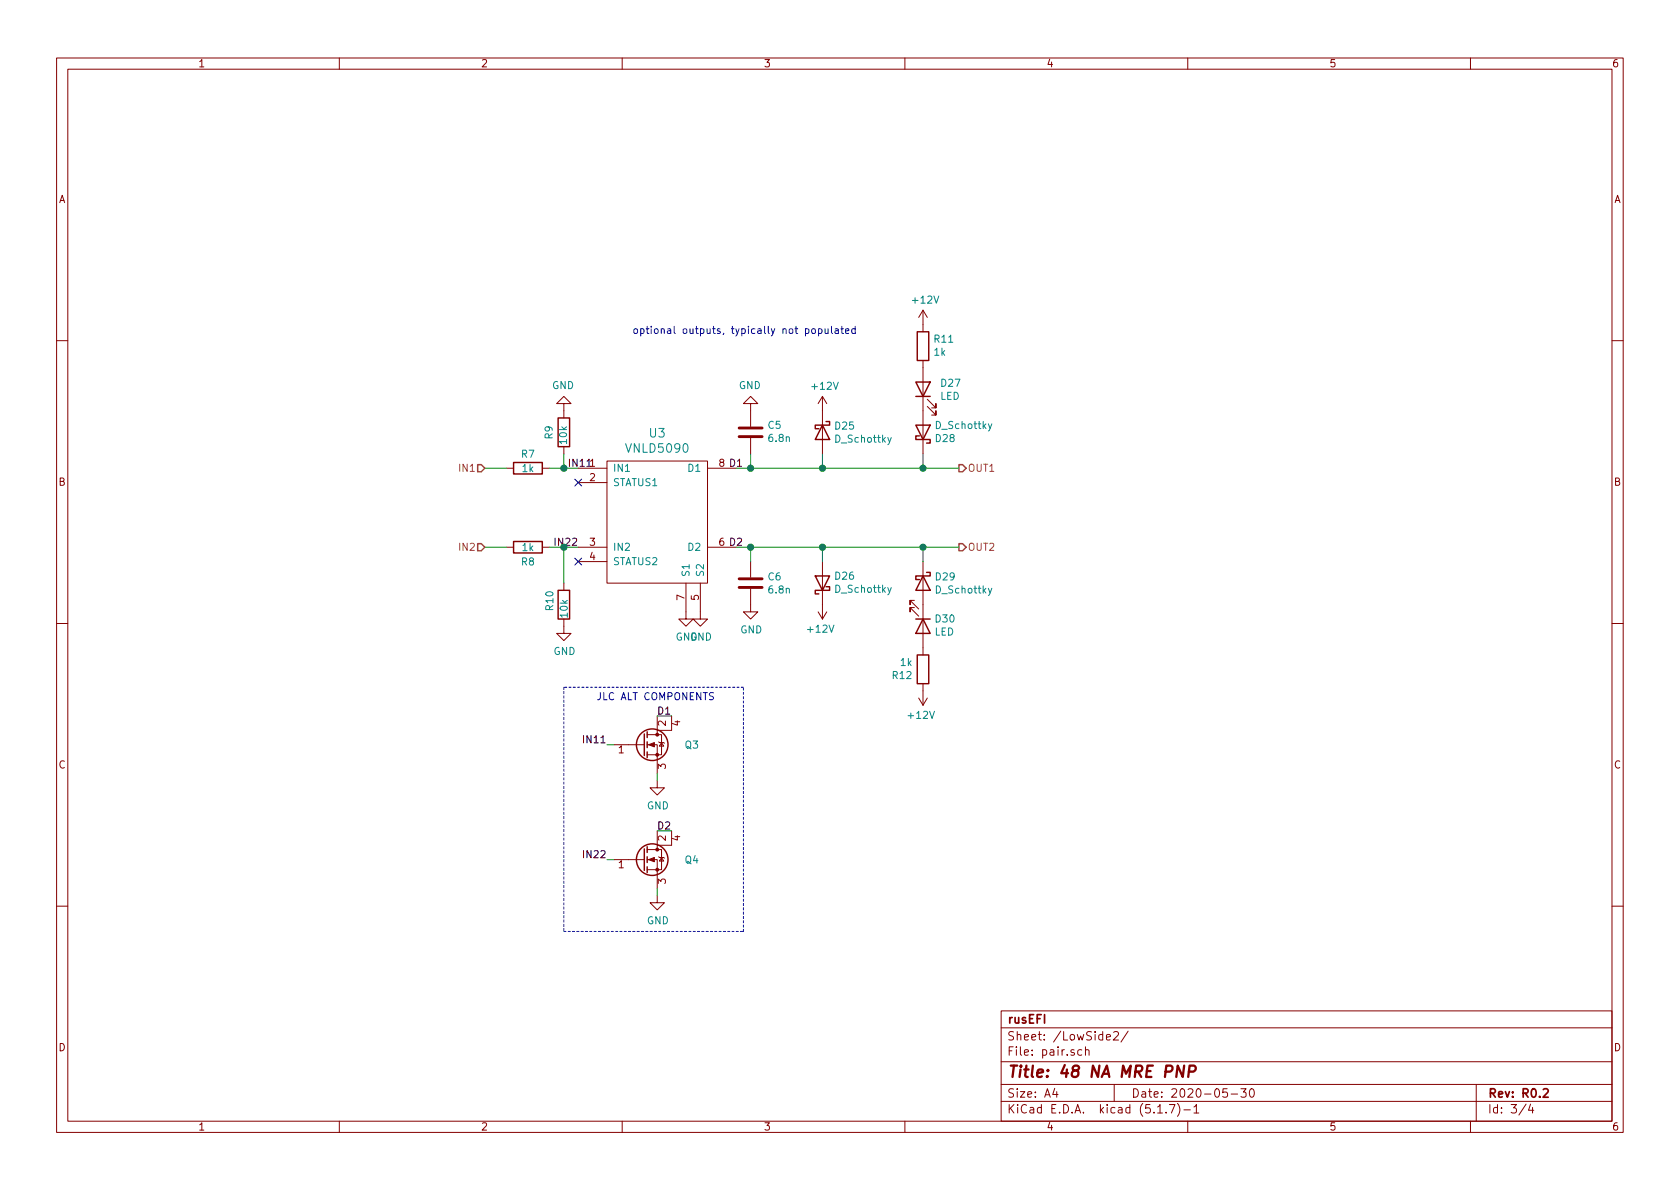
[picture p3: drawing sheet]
<svg xmlns="http://www.w3.org/2000/svg" width="297mm" height="210mm" viewBox="0 0 297 210" stroke-linecap="round" stroke-linejoin="round" font-family="sans-serif">
<g fill="none" stroke="#840000" stroke-width=".18">
<path d="M10 10.3h277v189.9h-277zM12 12.2h273v186.1h-273zM60 10.3v1.9M110 10.3v1.9M160 10.3v1.9M210 10.3v1.9M260 10.3v1.9M163.2 54.9v3.8M163.2 54.9l-.8 1.2M163.2 54.9l.8 1.2M10 60.2h2M99.7 71.4h1.3l-1.3-1.3-1.3 1.3h1.3v2.5"/>
<path d="M99.7 79v1.3M132.7 71.4h1.3l-1.3-1.3-1.3 1.3h1.3v4M132.7 77.5v2.8M145.4 70.1v10.2M145.4 70.1l-.7 1.3M145.4 70.1l.8 1.3M163.2 63.7v16.6M164 71.9l1.5 1.5v-.8v.8h-.8M164 70.6l1.5 1.5v-.7v.7h-.8M285 60.2h2M89.5 82.8h1.3M89.5 96.8h1.3"/>
<path d="M95.9 82.8h1.3M95.9 96.8h1.3M102.2 82.8h5.1M102.2 85.3h5.1M102.2 96.8h5.1M102.2 99.3h5.1M107.3 81.5h17.8v21.6h-17.8zM125.1 82.8h5.1M125.1 96.8h5.1M132.7 99.3v2.8M145.4 99.3v10.2M163.2 99.3v16.5"/>
<path d="M10 110.3h2M99.7 109.5v2.5h1.3l-1.3 1.3-1.3-1.3h1.3M99.7 103.1v1.3M121.3 103.1v6.4h1.3l-1.3 1.2-1.3-1.2h1.3M123.8 103.1v6.4h1.3l-1.3 1.2-1.2-1.2h1.2M132.7 104.1v4.1h1.3l-1.3 1.3-1.3-1.3h1.3M144.7 108.2l.7 1.3M146.2 108.2l-.8 1.3M161.7 106.2h-.8v.7v-.7l1.5 1.5M161.7 107.4h-.8v.8v-.8l1.5 1.6M285 110.3h2M108.6 131.7h5.3"/>
<path d="M114.4 131.7h1.8v5.1M114.4 129.9h2.6v3.6h-2.6M116.2 138v1.3h1.3l-1.3 1.3-1.3-1.3h1.3M116.2 126.6v2.6M116.5 131.2l.1 .1h.7l.2 .1M117 131.3l.3 .6h-.7zM118.7 126.6v2.6h-2.5v.7M162.4 123.4l.8 1.3M163.2 120.9v3.8M164 123.4l-.8 1.3M108.6 152h5.3M114.4 152h1.8v5.1"/>
<path d="M114.4 150.2h2.6v3.6h-2.6M116.2 158.4v1.2h1.3l-1.3 1.3-1.3-1.3h1.3M116.2 146.9v2.6M116.5 151.5l.1 .1h.7l.2 .2M117 151.6l.3 .7h-.7zM118.7 146.9v2.6h-2.5v.7M10 160.2h2M177 178.8h108v19.5h-108zM285 160.2h2M60 198.3v1.9M110 198.3v1.9M160 198.3v1.9"/>
<path d="M177 194.8h108M177 191.8h108M177 187.8h108M177 181.8h108M186.5 192.5l-.4 1h1M186.8 193v1M191.3 185.7l-.5-.1-.2 .3v.6l.2 .1 .5-.1M191.9 185.7h.1a.37 .37 0 0 1 .6 .1v.8M191.9 185.1v1.5M195.6 183.4l.7-.1v-.3l-.5-.1-.2 .2 .1 .7h.6M196.9 182.6l.2-.2h.4l.3 .4-1 1.1h1M197 191.8v3"/>
<path d="M199.5 182.3l-1.3 2M204.7 196.8h.8M206.2 196.7v.1M206.8 195.3h.9l-.6 1.5M208.2 195.1a1.71 1.71 0 0 1 0 2.3M209.3 196.3h1.2M210 198.3v1.9M211.1 195.8l.4-.5v1.5M211.1 196.8h.9M217 192.5h-.7l-.1 .7 .2-.1 .5 .1 .1 .2v.5l-.2 .1-.6-.1M217.7 193.5h1.1M219.4 192.5h.9l-.5 .6 .5 .1v.7l-.3 .1-.6-.1"/>
<path d="M221.1 192.6l.2-.1a.8 .8 0 0 1 .5 .8 .8 .8 0 0 1-.5 .7 1 1 0 0 1-.2-1.4zM260 198.3v1.9M261 191.8v6.5M269.8 195.2l-1.2 2M270.6 195.2l-.3 1.1h.9M271 195.8v1"/>
</g>
<path d="M272.9 192.7l.2-.2h.4l.2 .5-.9 1h.9" fill="none" stroke="#840000" stroke-width=".3"/>
<path d="M209.4 188.4l-.3 2-.9-2-.2 2M210.2 189.5h.8a.56 .56 0 0 0 .4-.5 .56 .56 0 0 0-.3-.6h-.8l-.2 2" fill="none" stroke="#840000" stroke-width=".41"/>
<g fill="none" stroke="#840000" stroke-width=".25">
<path d="M162.2 58.7h2v5h-2zM98.7 73.9h2v5.1h-2zM145.4 75.2l1.3 2.5h-2.6zM146 74.5h.7v.7h-2.6v.6h.7M161.9 67.6h2.6l-1.3 2.5zM161.9 75.2h2.6l-1.3 2.5zM161.9 70.1h2.6M162.6 77.1h-.7v.6h2.6v.7h-.7M90.8 95.8h5.1v2h-5.1zM90.8 81.8h5.1v2h-5.1zM98.7 104.4h2v5.1h-2zM144.1 101.8h2.6l-1.3 2.6z"/>
<path d="M146 103.8h.7v.6h-2.6v.6h.7M161.9 109.5h2.6M162.2 115.8h2v5.1h-2zM163.2 101.8l1.3 2.6h-2.6zM163.2 109.5l1.3 2.5h-2.6zM163.8 101.2h.7v.6h-2.6v.7h.7M113.9 129.8v3.8M114.4 129.4v1M114.4 131.2v1M114.4 133v1M113.9 150.1v3.8M114.4 149.7v1"/>
<path d="M114.4 151.5v1M114.4 153.3v1"/>
<circle cx="115.3" cy="131.7" r="2.79"/>
<circle cx="115.3" cy="152" r="2.79"/>
</g>
<g fill="#840000" stroke="#840000" stroke-width=".18">
<path d="M114.7 152l1-.4v.8z"/>
<path d="M114.7 131.7l1-.4v.8z"/>
<circle cx="116.2" cy="153.8" r=".25"/>
<circle cx="116.2" cy="150.2" r=".25"/>
<circle cx="116.2" cy="133.5" r=".25"/>
<circle cx="116.2" cy="129.9" r=".25"/>
</g>
<path d="M157.6 77.4l-.5 1.1-.1 .1M175.4 74.9l-.5 1.2-.1 .1M157.6 103.9l-.5 1.1-.1 .2M175.4 104l-.5 1.2-.1 .1" fill="none" stroke="#008484" stroke-width=".18"/>
<path d="M130.7 75.7h4M130.7 77.2h4M130.7 103.9h4M130.7 102.4h4" fill="none" stroke="#840000" stroke-width=".51"/>
<path d="M99.7 121.5v43.2M131.4 121.5h-31.7M99.7 164.7h31.7M131.4 164.7v-43.2" fill="none" stroke="#0000c2" stroke-width=".18" stroke-dasharray=".4 .4"/>
<g fill="none" stroke="#008400" stroke-width=".18">
<path d="M85.7 82.8h3.8M85.7 96.8h3.8M97.2 82.8h5M97.2 96.8h5M99.7 80.3v2.5M99.7 96.8v6.3M130.2 82.8h39.3M130.2 96.8h39.3M132.7 80.3v2.5M132.7 96.8v2.5M145.4 80.3v2.5M145.4 96.8v2.5"/>
<path d="M163.2 80.3v2.5M163.2 96.8v2.5M107.3 131.7h1.3M116.2 136.8v1.2M107.3 152h1.3M116.2 157.1v1.3"/>
</g>
<path d="M84.5 96.1h.6l.6 .7-.6 .6h-.6zM84.5 82.2h.6l.6 .6-.6 .6h-.6zM169.5 82.2h.7l.6 .6-.6 .6h-.7zM169.5 96.1h.7l.6 .7-.6 .6h-.7z" fill="none" stroke="#848400" stroke-width=".25"/>
<g fill="none" stroke="#0000c2" stroke-width=".18">
<path d="M143.6 58.2l.3-.1 .2 .2v.6l-.3 .1-.3-.3zM144.7 58.2l.4-.1 .2 .3-.1 .5h-.5M144.7 58.1v1.3M145.9 58.1v.8l.3 .1 .2-.2M146.4 58.1v.9M147 57.7v1.1l.2 .2M147.7 58.2h.5v.8M148.2 58.4l-.4 .1-.2 .2 .1 .2h.5M148.7 58.1h.4M148.8 57.7v1.1l.3 .2M149.5 58.5l.6-.1-.1-.2-.3-.1-.2 .2 .1 .6h.4M151.2 58.2l-.4-.1-.2 .3 .1 .5h.5"/>
<path d="M151.2 57.7v1.3M126.2 122.5h-.5l-.2 .1-.1 .2 .2 .2 .4 .2 .2 .3-.3 .2h-.5"/>
</g>
<g fill="#008400" stroke="#008400" stroke-width=".25">
<circle cx="99.7" cy="82.8" r=".51"/>
<circle cx="163.2" cy="82.8" r=".51"/>
<circle cx="99.7" cy="96.8" r=".51"/>
<circle cx="163.2" cy="96.8" r=".51"/>
<circle cx="145.4" cy="96.8" r=".51"/>
<circle cx="145.4" cy="82.8" r=".51"/>
<circle cx="132.7" cy="82.8" r=".51"/>
<circle cx="132.7" cy="96.8" r=".51"/>
</g>
<path d="M101.6 84.7l1.2 1.2M101.6 98.7l1.2 1.2M102.8 84.7l-1.2 1.2M102.8 98.7l-1.2 1.2" fill="none" stroke="#000084" stroke-width=".18"/>
<text font-size="2.8" fill="#840000" x="178" y="190.5">Title: 48 NA MRE PNP</text>
<g font-size="2.1" fill="#008484">
<text x="114.9" y="77.4">U3</text>
<text x="111" y="80.1">VNLD5090</text>
</g>
<g font-size="2.1" fill="#840000">
<text x="178" y="184">Sheet: /LowSide2/</text>
<text x="178" y="181">rusEFI</text>
<text x="178" y="186.7">File: pair.sch</text>
<text x="178" y="196.9">KiCad E.D.A. kicad (5.1.7)-1</text>
<text x="178" y="194.1">Size: A4</text>
<text x="200" y="194.1">Date: 2020-05-30</text>
<text x="263" y="194.1">Rev: R0.2</text>
<text x="263" y="196.9">Id: 3/4</text>
</g>
<g font-size="1.8" fill="#840000">
<text x="35" y="11.9">1</text>
<text x="85" y="11.9">2</text>
<text x="135" y="11.9">3</text>
<text x="185" y="11.9">4</text>
<text x="235" y="11.9">5</text>
<text x="285" y="11.9">6</text>
<text x="10.4" y="35.9">A</text>
<text x="285.4" y="35.9">A</text>
<text x="10.4" y="85.9">B</text>
<text x="104.3" y="85.1">2</text>
<text x="285.4" y="85.9">B</text>
<text x="104.3" y="96.5">3</text>
<text x="104.3" y="99.1">4</text>
<text x="121" y="106.1" transform="rotate(-90 121 106.1)">7</text>
<text x="123.6" y="106.1" transform="rotate(-90 123.6 106.1)">5</text>
<text x="117.7" y="128.4" transform="rotate(-90 117.7 128.4)">2</text>
<text x="120.3" y="128.4" transform="rotate(-90 120.3 128.4)">4</text>
<text x="10.4" y="135.9">C</text>
<text x="109.4" y="133.2">1</text>
<text x="117.7" y="136" transform="rotate(-90 117.7 136)">3</text>
<text x="285.4" y="135.9">C</text>
<text x="117.7" y="148.7" transform="rotate(-90 117.7 148.7)">2</text>
<text x="120.3" y="148.7" transform="rotate(-90 120.3 148.7)">4</text>
<text x="109.4" y="153.5">1</text>
<text x="117.7" y="156.3" transform="rotate(-90 117.7 156.3)">3</text>
<text x="10.4" y="185.9">D</text>
<text x="285.4" y="185.9">D</text>
<text x="35" y="199.9">1</text>
<text x="85" y="199.9">2</text>
<text x="135" y="199.9">3</text>
<text x="185" y="199.9">4</text>
<text x="235" y="199.9">5</text>
<text x="285" y="199.9">6</text>
</g>
<g font-size="1.8" fill="#008484">
<text x="161.5" y="53.7">+12V</text>
<text x="165.2" y="62.9">1k</text>
<text x="165.3" y="60.6">R11</text>
<text x="97.6" y="68.8">GND</text>
<text x="130.6" y="68.8">GND</text>
<text x="143.7" y="68.9">+12V</text>
<text x="166.2" y="70.7">LED</text>
<text x="166.4" y="68.4">D27</text>
<text x="97.7" y="77.6" transform="rotate(-90 97.7 77.6)">R9</text>
<text x="135.8" y="75.8">C5</text>
<text x="147.7" y="76">D25</text>
<text x="165.6" y="75.9">D_Schottky</text>
<text x="92.2" y="80.9">R7</text>
<text x="92.4" y="83.5">1k</text>
<text x="100.3" y="78.5" transform="rotate(-90 100.3 78.5)">10k</text>
<text x="108.3" y="83.4">IN1</text>
<text x="121.8" y="83.4">D1</text>
<text x="136" y="78.2">6.8n</text>
<text x="147.8" y="78.3">D_Schottky</text>
<text x="165.5" y="78.2">D28</text>
<text x="108.3" y="86">STATUS1</text>
<text x="92.2" y="100">R8</text>
<text x="92.4" y="97.5">1k</text>
<text x="108.3" y="97.4">IN2</text>
<text x="108.3" y="99.9">STATUS2</text>
<text x="121.8" y="97.4">D2</text>
<text x="97.8" y="107.9" transform="rotate(-90 97.8 107.9)">R10</text>
<text x="121.9" y="102.1" transform="rotate(-90 121.9 102.1)">S1</text>
<text x="124.5" y="102.1" transform="rotate(-90 124.5 102.1)">S2</text>
<text x="135.8" y="102.6">C6</text>
<text x="136" y="104.9">6.8n</text>
<text x="147.7" y="102.5">D26</text>
<text x="147.8" y="104.8">D_Schottky</text>
<text x="165.5" y="102.6">D29</text>
<text x="165.6" y="104.9">D_Schottky</text>
<text x="100.4" y="109.1" transform="rotate(-90 100.4 109.1)">10k</text>
<text x="119.5" y="113.3">GND</text>
<text x="122" y="113.3">GND</text>
<text x="130.9" y="112">GND</text>
<text x="143" y="111.9">+12V</text>
<text x="165.2" y="112.4">LED</text>
<text x="165.5" y="110.1">D30</text>
<text x="97.9" y="115.8">GND</text>
<text x="159.3" y="117.8">1k</text>
<text x="157.9" y="120.1">R12</text>
<text x="160.7" y="127.1">+12V</text>
<text x="121.2" y="132.4">Q3</text>
<text x="114.4" y="143.1">GND</text>
<text x="121.2" y="152.7">Q4</text>
<text x="114.4" y="163.4">GND</text>
</g>
<g font-size="1.8" fill="#0000c2">
<text x="111.8" y="59">optional outputs, typically not populated</text>
<text x="105.4" y="123.8">JLC ALT COMPONENTS</text>
</g>
<g font-size="1.8" fill="#848400">
<text x="81.5" y="83.4">IN1</text>
<text x="171.1" y="83.4">OUT1</text>
<text x="81.5" y="97.4">IN2</text>
<text x="171.1" y="97.4">OUT2</text>
</g>
<g font-size="1.8">
<text x="100.3" y="82.5">IN111</text>
<text x="127.2" y="82.5">8 D1</text>
<text x="97.8" y="96.5">IN22</text>
<text x="127.2" y="96.5">6 D2</text>
<text x="103.6" y="131.4">IN11</text>
<text x="116.5" y="126.4">D1</text>
<text x="116.5" y="146.7">D2</text>
<text x="103.6" y="151.8">IN22</text>
</g>
</svg>
